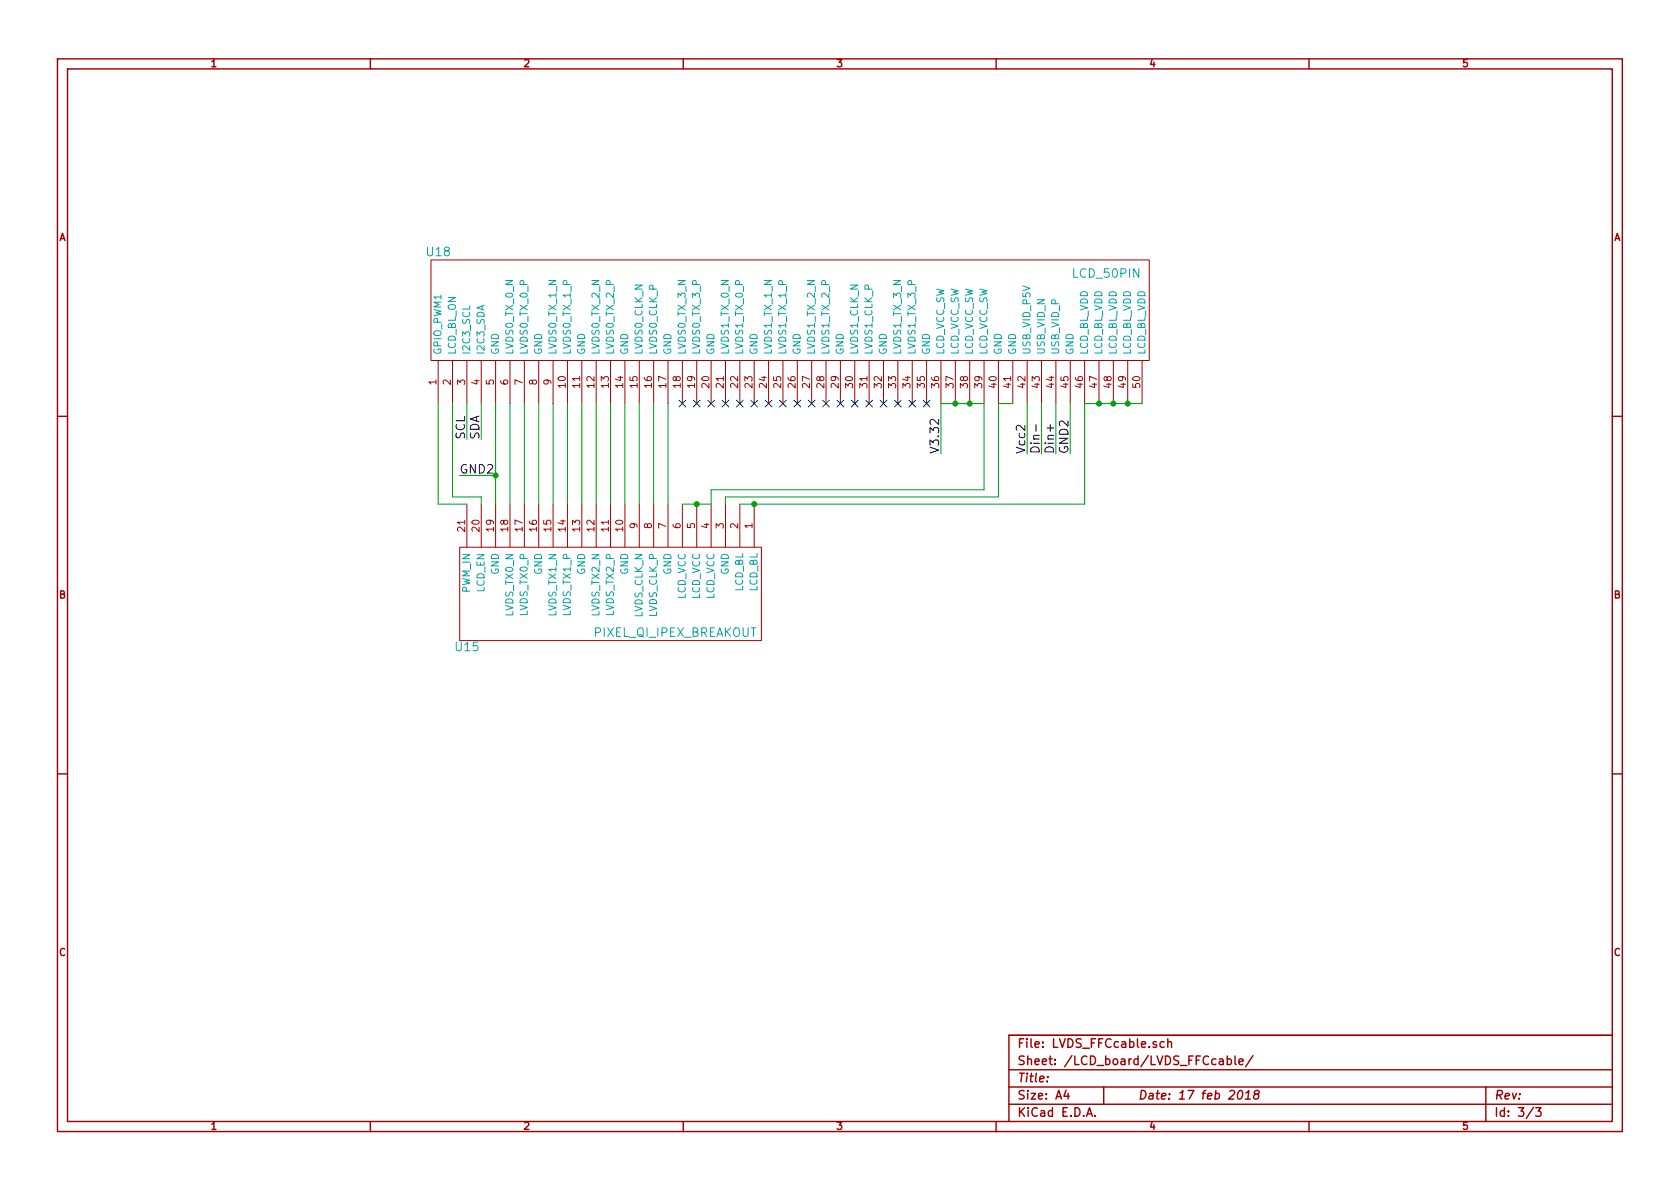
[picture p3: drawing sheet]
EESchema Schematic File Version 2
LIBS:power
LIBS:device
LIBS:transistors
LIBS:conn
LIBS:linear
LIBS:regul
LIBS:74xx
LIBS:cmos4000
LIBS:adc-dac
LIBS:memory
LIBS:xilinx
LIBS:special
LIBS:microcontrollers
LIBS:dsp
LIBS:microchip
LIBS:analog_switches
LIBS:motorola
LIBS:texas
LIBS:intel
LIBS:audio
LIBS:interface
LIBS:digital-audio
LIBS:philips
LIBS:display
LIBS:cypress
LIBS:siliconi
LIBS:opto
LIBS:atmel
LIBS:contrib
LIBS:valves
LIBS:laptop_kbrd_components
LIBS:spin_half
LIBS:laptop_kbrd-cache
EELAYER 27 0
EELAYER END
$Descr A4 11693 8268
encoding utf-8
Sheet 3 3
Title ""
Date "17 feb 2018"
Rev ""
Comp ""
Comment1 ""
Comment2 ""
Comment3 ""
Comment4 ""
$EndDescr
Text Label 7150 3150 1    60   ~ 0
Vcc2
Text Label 7350 3150 1    60   ~ 0
Din+
Text Label 7250 3150 1    60   ~ 0
Din-
Text Label 7450 3150 1    60   ~ 0
GND2
Text Label 3350 3050 1    60   ~ 0
SDA
Text Label 3250 3050 1    60   ~ 0
SCL
Text Label 6550 3150 1    60   ~ 0
V3.32
$Comp
L PIXEL_QI_IPEX_BREAKOUT U15
U 1 1
P 4250 3800
F 0 "U15" H 3250 3100 60  0000 C CNN
F 1 "PIXEL_QI_IPEX_BREAKOUT" H 4700 3200 60  0000 C CNN
F 2 "" H 4800 3800 60  0000 C CNN
F 3 "" H 4800 3800 60  0000 C CNN
	1    4250 3800
	1    0    0    -1  
$EndComp
NoConn ~ 4750 2800
NoConn ~ 4850 2800
NoConn ~ 5050 2800
NoConn ~ 5150 2800
NoConn ~ 5350 2800
NoConn ~ 5450 2800
NoConn ~ 5650 2800
NoConn ~ 5750 2800
$Comp
L LCD_50PIN U18
U 1 1
P 5500 2500
F 0 "U18" H 3050 3250 60  0000 C CNN
F 1 "LCD_50PIN" H 7700 3100 60  0000 C CNN
F 2 "" H 5400 2500 60  0000 C CNN
F 3 "" H 5400 2500 60  0000 C CNN
	1    5500 2500
	1    0    0    -1  
$EndComp
NoConn ~ 5950 2800
NoConn ~ 6050 2800
NoConn ~ 6250 2800
NoConn ~ 6350 2800
NoConn ~ 6450 2800
NoConn ~ 6150 2800
NoConn ~ 5850 2800
NoConn ~ 5550 2800
NoConn ~ 5250 2800
NoConn ~ 4950 2800
Text Label 3200 3300 0    60   ~ 0
GND2
Wire Wire Line
	3450 2800 3450 3500
Wire Wire Line
	3550 2800 3550 3500
Wire Wire Line
	3650 3500 3650 2800
Wire Wire Line
	3250 3500 3050 3500
Wire Wire Line
	3050 3500 3050 2800
Wire Wire Line
	3150 2800 3150 3450
Wire Wire Line
	3150 3450 3350 3450
Wire Wire Line
	3350 3450 3350 3500
Wire Wire Line
	3750 3500 3750 2800
Wire Wire Line
	3850 2800 3850 3500
Wire Wire Line
	3950 3500 3950 2800
Wire Wire Line
	4050 2800 4050 3500
Wire Wire Line
	4150 3500 4150 2800
Wire Wire Line
	4250 2800 4250 3500
Wire Wire Line
	4350 3500 4350 2800
Wire Wire Line
	4450 2800 4450 3500
Wire Wire Line
	4550 3500 4550 2800
Wire Wire Line
	4650 2800 4650 3500
Wire Wire Line
	6550 2800 6850 2800
Connection ~ 6750 2800
Connection ~ 6650 2800
Wire Wire Line
	7550 2800 7950 2800
Connection ~ 7850 2800
Connection ~ 7750 2800
Connection ~ 7650 2800
Wire Wire Line
	7550 3500 7550 2800
Connection ~ 5250 3500
Wire Wire Line
	7050 2800 6950 2800
Wire Wire Line
	6950 2800 6950 3450
Wire Wire Line
	6950 3450 5050 3450
Wire Wire Line
	5050 3450 5050 3500
Wire Wire Line
	4750 3500 4950 3500
Connection ~ 4850 3500
Wire Wire Line
	4950 3500 4950 3400
Wire Wire Line
	4950 3400 6850 3400
Wire Wire Line
	6850 3400 6850 2800
Wire Wire Line
	3250 2800 3250 3050
Wire Wire Line
	3350 2800 3350 3050
Wire Wire Line
	7150 2800 7150 3150
Wire Wire Line
	7250 2800 7250 3150
Wire Wire Line
	7350 2800 7350 3150
Wire Wire Line
	7450 2800 7450 3150
Wire Wire Line
	3450 3300 3200 3300
Connection ~ 3450 3300
Wire Wire Line
	6550 2800 6550 3150
Wire Wire Line
	5150 3500 7550 3500
$EndSCHEMATC
